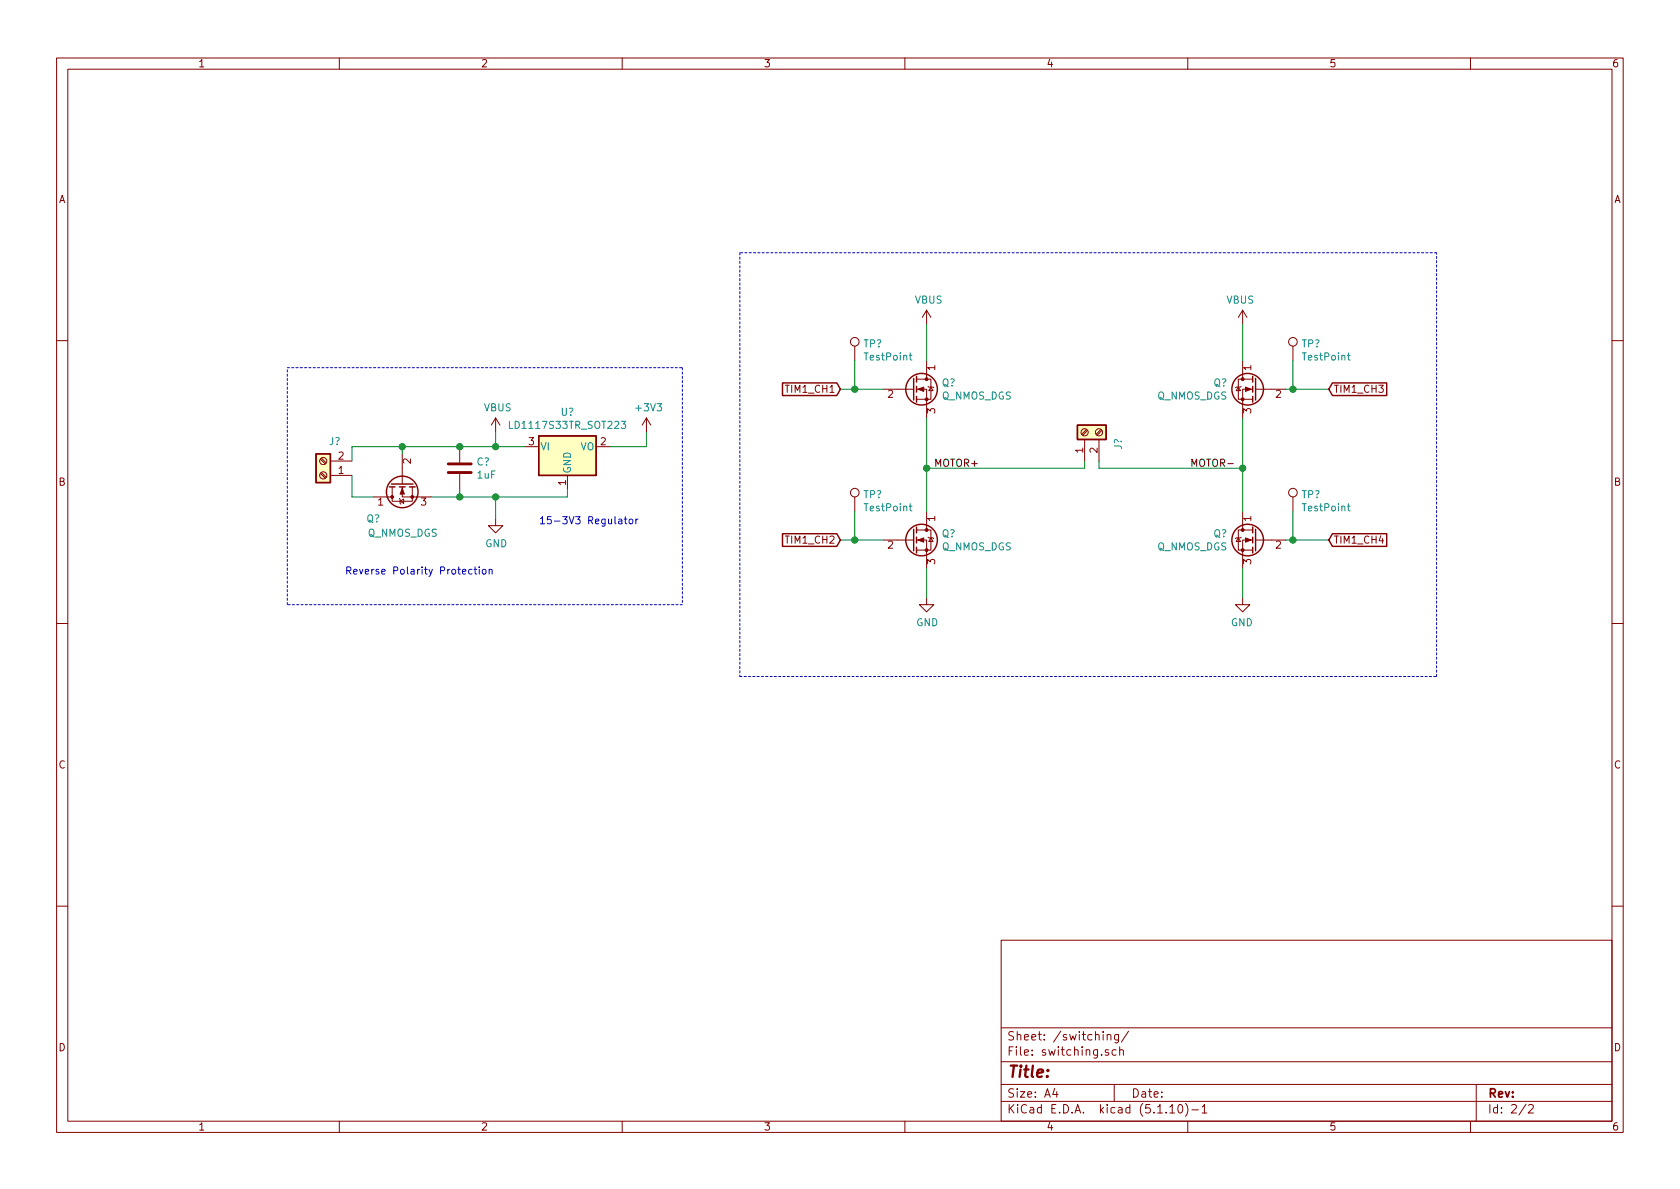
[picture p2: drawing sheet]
<svg xmlns="http://www.w3.org/2000/svg" width="297mm" height="210mm" viewBox="0 0 297 210" stroke-linecap="round" stroke-linejoin="round" font-family="sans-serif">
<g fill="none" stroke="#840000" stroke-width=".18">
<path d="M10 10.3h277v189.9h-277zM12 12.2h273v186.1h-273zM60 10.3v1.9M110 10.3v1.9M160 10.3v1.9M210 10.3v1.9M260 10.3v1.9M163.8 54.9l-.7 1.2M163.8 54.9v2.5M163.8 54.9l.8 1.2M219.7 54.9v2.5M219.7 54.9l.8 1.2"/>
<path d="M219.7 54.9l-.8 1.2M10 60.2h2M81.3 79v2.8M87.6 73.9l-.7 1.3M87.6 73.9v2.5M87.6 73.9l.8 1.3M92.7 79h2.5M105.4 79h2.5M114.3 73.9l-.8 1.3M114.3 73.9v2.5M114.3 73.9l.8 1.3M151.1 61.2v2.5"/>
<path d="M156.2 68.8h5.3M162.1 68.8h1.7v5.1M162.1 67.1h2.5v3.5h-2.5M163.8 63.7v3.4M164.1 68.3l.1 .1h.8l.1 .2M164.6 68.4l.4 .7h-.8zM191.8 77.7v3.8M192.1 75.9l-.8 .9M192.3 76.1l-.9 .9M194.3 77.7v3.8M194.6 75.9l-.8 .9M194.8 76.1l-.8 .9"/>
<path d="M218.9 68.4l.4 .7h-.7zM219.5 68.3l-.2 .1h-.7l-.2 .2M219.7 63.7v3.4M221.5 68.8h-1.8v5.1M221.5 67.1h-2.6v3.5h2.6M222 68.8h5.3M228.6 61.2v2.5M285 60.2h2M56.6 81.2l.9 .8M56.6 83.7l.9 .9M56.8 81l.9 .9M56.8 83.6l.9 .8"/>
<path d="M58.4 84.1h3.8M58.4 81.5h3.8M66 87.9h3.3M69.3 86.1v2.5h3.6v-2.5M70.6 88.1l.1 .2v.7l.2 .1M70.7 88.6l.7-.3v.7zM71.1 86.1v1.8h5.1M71.1 80.3v5.3M81.3 83.8v2.8M87.6 91.7v1.3h1.3l-1.3 1.2-1.2-1.2h1.2M100.3 84.1v2.5M151.1 87.9v2.5"/>
<path d="M156.2 95.5h5.3M162.1 95.5h1.7v5.1M162.1 93.7h2.5v3.6h-2.5M163.8 90.4v3.3M164.1 95l.1 .1h.8l.1 .1M164.6 95.1l.4 .7h-.8zM218.9 95.1l.4 .7h-.7zM219.5 95l-.2 .1h-.7l-.2 .1M219.7 90.4v3.3M221.5 95.5h-1.8v5.1M221.5 93.7h-2.6v3.6h2.6M222 95.5h5.3"/>
<path d="M228.6 87.9v2.5M10 110.3h2M163.8 105.7v1.2h1.3l-1.3 1.3-1.2-1.3h1.2M219.7 105.7v1.2h-1.3l1.3 1.3 1.3-1.3h-1.3M285 110.3h2M10 160.2h2M177 166.3h108v32h-108zM285 160.2h2M60 198.3v1.9M110 198.3v1.9M160 198.3v1.9M177 194.8h108"/>
<path d="M177 191.8h108M177 187.8h108M177 181.8h108M186.5 192.5l-.4 1h1M186.8 193v1M195.8 183.1v-.1a.37 .37 0 0 1 .6 .1v.8M195.8 182.9v1M196 185.7a.37 .37 0 0 0-.6 .1l.1 .2 .5 .2 .1 .1-.3 .3-.4-.1M197 191.8v3M197.3 185.7l-.4-.1-.3 .3 .1 .6 .2 .1 .4-.1M197.8 182.9v1.2l-.3 .3-.4-.1M197.8 183l-.5-.1-.2 .3 .1 .6h.6"/>
<path d="M198 185.7a.37 .37 0 0 1 .6 .1v.8M198 185.1v1.5M199.5 182.3l-1.2 2M206.8 195.8l.5-.5v1.5M206.8 196.8h.9M208.5 195.4l.1-.1a.8 .8 0 0 1 .5 .8 .8 .8 0 0 1-.5 .7 1 1 0 0 1-.1-1.4zM209.6 195.1a1.71 1.71 0 0 1 0 2.3M210 198.3v1.9M210.7 196.3h1.2M212.5 195.8l.5-.5v1.5M212.5 196.8h.9M260 198.3v1.9"/>
<path d="M261 191.8v6.5M269.8 195.2l-1.2 2M270.3 195.5l.2-.2h.3l.3 .5-.9 1h.9"/>
<circle cx="151.1" cy="60.4" r=".76"/>
<circle cx="191.8" cy="76.4" r=".63"/>
<circle cx="194.3" cy="76.4" r=".63"/>
<circle cx="228.6" cy="60.4" r=".76"/>
<circle cx="57.1" cy="84.1" r=".63"/>
<circle cx="57.1" cy="81.5" r=".63"/>
<circle cx="151.1" cy="87.1" r=".76"/>
<circle cx="228.6" cy="87.1" r=".76"/>
</g>
<g fill="#ffffc2" stroke="#ffffc2" stroke-width=".18">
<path d="M55.9 80.3h2.5v5h-2.5z"/>
<path d="M95.2 77.1h10.2v7h-10.2z"/>
<path d="M190.5 75.2h5.1v2.5h-5.1z"/>
</g>
<g fill="none" stroke="#840000" stroke-width=".25">
<path d="M95.2 77.1h10.2v7h-10.2zM138.4 67.7h9.6l.6 1.1-.6 1.1h-9.6zM161.5 66.9v3.8M162.1 66.5v1.1M162.1 68.3v1M162.1 70.1v1M190.5 75.2h5.1v2.5h-5.1zM221.5 66.5v1.1M221.5 68.3v1M221.5 70.1v1M222 66.9v3.8M235.6 67.7h9.6v2.2h-9.6l-.7-1.1z"/>
<path d="M55.9 80.3h2.5v5h-2.5zM68.8 86.1h1M69.2 85.6h3.8M70.6 86.1h1M72.4 86.1h1M138.4 94.4h9.6l.6 1.1-.6 1.1h-9.6zM161.5 93.6v3.8M162.1 93.2v1M162.1 95v1M162.1 96.8v1M221.5 93.2v1M221.5 95v1"/>
<path d="M221.5 96.8v1M222 93.6v3.8M235.6 94.4h9.6v2.2h-9.6l-.7-1.1z"/>
<circle cx="162.9" cy="68.8" r="2.79"/>
<circle cx="220.6" cy="68.8" r="2.79"/>
<circle cx="71.1" cy="87" r="2.79"/>
<circle cx="162.9" cy="95.5" r="2.79"/>
<circle cx="220.6" cy="95.5" r="2.79"/>
</g>
<path d="M90.1 74.5v1.3h.6M109.9 74.5h.7l-.4 .5 .4 .1v.5l-.2 .2-.5-.2M160.8 62.8h.4M160.9 62.4v1.1l.3 .2M238.2 62.8h.5M238.4 62.4v1.1l.3 .2M160.8 89.5h.4M160.9 89.1v1.1l.3 .1M238.2 89.5h.5M238.4 89.1v1.1l.3 .1" fill="none" stroke="#008484" stroke-width=".18"/>
<g fill="#840000" stroke="#840000" stroke-width=".18">
<path d="M220.2 95.1l1 .4-1 .4z"/>
<path d="M220.2 68.4l1 .4-1 .4z"/>
<path d="M162.3 95.5l1-.4v.8z"/>
<path d="M71.1 86.4l.4 1h-.8z"/>
<path d="M162.3 68.8l1-.4v.8z"/>
<circle cx="219.7" cy="97.3" r=".25"/>
<circle cx="219.7" cy="93.7" r=".25"/>
<circle cx="219.7" cy="70.6" r=".25"/>
<circle cx="219.7" cy="67.1" r=".25"/>
<circle cx="163.8" cy="97.3" r=".25"/>
<circle cx="163.8" cy="93.7" r=".25"/>
<circle cx="72.9" cy="87.9" r=".25"/>
<circle cx="69.3" cy="87.9" r=".25"/>
<circle cx="163.8" cy="70.6" r=".25"/>
<circle cx="163.8" cy="67.1" r=".25"/>
</g>
<path d="M79.2 83.6h4.1M79.2 82h4.1" fill="none" stroke="#840000" stroke-width=".51"/>
<path d="M130.8 44.7v74.9M254 44.7h-123.2M50.8 65h69.8M120.6 65v41.9M50.8 106.9v-41.9M120.6 106.9h-69.8M130.8 119.6h123.2M254 119.6v-74.9" fill="none" stroke="#0000c2" stroke-width=".18" stroke-dasharray=".4 .4"/>
<g fill="none" stroke="#008400" stroke-width=".18">
<path d="M163.8 57.4v6.3M219.7 57.4v6.3M71.1 79v1.3M87.6 76.4v2.6M92.7 79h-30.5v2.5M114.3 76.4v2.6h-6.4M148.6 68.8h7.6M151.1 63.7v5.1M163.8 73.9v16.5M219.7 73.9v16.5M227.3 68.8h7.6M228.6 63.7v5.1"/>
<path d="M62.2 84.1v3.8h3.8M81.3 86.6v1.3M87.6 87.9v3.8M100.3 86.6v1.3h-24.1M148.6 95.5h7.6M151.1 90.4v5.1M191.8 81.5v1.3h-28M194.3 81.5v1.3h25.4M227.3 95.5h7.6M228.6 90.4v5.1M163.8 100.6v5.1M219.7 100.6v5.1"/>
</g>
<path d="M210.7 82.5v-1.3l.5 .9 .4-.9v1.3" fill="none" stroke="#000" stroke-width=".18"/>
<g fill="none" stroke="#0000c2" stroke-width=".18">
<path d="M109.4 91.8h.5l.1 .8M110 92.1h-.5l-.2 .2 .1 .3h.6M110.4 91.8h.4M110.6 91.4v1.1l.2 .1M111.3 91.8h.3l.2 .1 .1 .5-.1 .2h-.3l-.2-.1zM112.4 91.8v.8M112.8 91.8l-.4 .2M83.5 100.7h-.4l-.2 .2 .1 .6h.5M83.8 100.7h.5M84 100.2v1.1l.3 .2M84.7 100.2v.2M84.7 100.7v.8"/>
<path d="M85.4 100.7h.3l.2 .1-.1 .7h-.3l-.2-.2zM86.5 100.8l.2-.1h.3v.8M86.5 100.7v.8"/>
</g>
<g fill="#008400" stroke="#008400" stroke-width=".25">
<circle cx="163.8" cy="82.8" r=".51"/>
<circle cx="81.3" cy="87.9" r=".51"/>
<circle cx="87.6" cy="87.9" r=".51"/>
<circle cx="219.7" cy="82.8" r=".51"/>
<circle cx="71.1" cy="79" r=".51"/>
<circle cx="81.3" cy="79" r=".51"/>
<circle cx="228.6" cy="95.5" r=".51"/>
<circle cx="228.6" cy="68.8" r=".51"/>
<circle cx="87.6" cy="79" r=".51"/>
<circle cx="151.1" cy="68.8" r=".51"/>
<circle cx="151.1" cy="95.5" r=".51"/>
</g>
<text font-size="2.8" fill="#840000" x="178" y="190.5">Title:</text>
<g font-size="2.1" fill="#840000">
<text x="178" y="184">Sheet: /switching/</text>
<text x="178" y="186.7">File: switching.sch</text>
<text x="178" y="196.9">KiCad E.D.A. kicad (5.1.10)-1</text>
<text x="178" y="194.1">Size: A4</text>
<text x="200" y="194.1">Date:</text>
<text x="263" y="194.1">Rev:</text>
<text x="263" y="196.9">Id: 2/2</text>
</g>
<g font-size="1.8" fill="#840000">
<text x="35" y="11.9">1</text>
<text x="85" y="11.9">2</text>
<text x="135" y="11.9">3</text>
<text x="185" y="11.9">4</text>
<text x="235" y="11.9">5</text>
<text x="285" y="11.9">6</text>
<text x="10.4" y="35.9">A</text>
<text x="285.4" y="35.9">A</text>
<text x="165.4" y="65.5" transform="rotate(-90 165.4 65.5)">1</text>
<text x="221.2" y="65.5" transform="rotate(-90 221.2 65.5)">1</text>
<text x="139.2" y="69.5">TIM1_CH1</text>
<text x="157" y="70.4">2</text>
<text x="225.6" y="70.4">2</text>
<text x="235.7" y="69.5">TIM1_CH3</text>
<text x="165.4" y="73.1" transform="rotate(-90 165.4 73.1)">3</text>
<text x="221.2" y="73.1" transform="rotate(-90 221.2 73.1)">3</text>
<text x="59.8" y="83.8">1</text>
<text x="59.8" y="81.3">2</text>
<text x="72.6" y="82" transform="rotate(-90 72.6 82)">2</text>
<text x="93.5" y="78.7">3</text>
<text x="106.2" y="78.7">2</text>
<text x="191.5" y="80.1" transform="rotate(-90 191.5 80.1)">1</text>
<text x="194.1" y="80.1" transform="rotate(-90 194.1 80.1)">2</text>
<text x="10.4" y="85.9">B</text>
<text x="66.8" y="89.4">1</text>
<text x="74.4" y="89.4">3</text>
<text x="100.1" y="85.8" transform="rotate(-90 100.1 85.8)">1</text>
<text x="285.4" y="85.9">B</text>
<text x="165.4" y="92.2" transform="rotate(-90 165.4 92.2)">1</text>
<text x="221.2" y="92.2" transform="rotate(-90 221.2 92.2)">1</text>
<text x="139.2" y="96.1">TIM1_CH2</text>
<text x="157" y="97">2</text>
<text x="165.4" y="99.8" transform="rotate(-90 165.4 99.8)">3</text>
<text x="221.2" y="99.8" transform="rotate(-90 221.2 99.8)">3</text>
<text x="225.6" y="97">2</text>
<text x="235.7" y="96.1">TIM1_CH4</text>
<text x="10.4" y="135.9">C</text>
<text x="285.4" y="135.9">C</text>
<text x="10.4" y="185.9">D</text>
<text x="285.4" y="185.9">D</text>
<text x="35" y="199.9">1</text>
<text x="85" y="199.9">2</text>
<text x="135" y="199.9">3</text>
<text x="185" y="199.9">4</text>
<text x="235" y="199.9">5</text>
<text x="285" y="199.9">6</text>
</g>
<g font-size="1.8" fill="#008484">
<text x="161.8" y="53.7">VBUS</text>
<text x="216.9" y="53.7">VBUS</text>
<text x="152.7" y="61.4">TP?</text>
<text x="153" y="63.7">TestPoint</text>
<text x="230.1" y="61.4">TP?</text>
<text x="230.5" y="63.7">TestPoint</text>
<text x="166.5" y="70.7">Q_NMOS_DGS</text>
<text x="166.5" y="68.3">Q?</text>
<text x="204.6" y="70.7">Q_NMOS_DGS</text>
<text x="214.6" y="68.3">Q?</text>
<text x="85.6" y="72.7">VBUS</text>
<text x="90.7" y="75.8">LD1117S33TR_SOT223</text>
<text x="99.2" y="73.5">U?</text>
<text x="112.6" y="72.7">+3V3</text>
<text x="58.2" y="78.7">J?</text>
<text x="84.3" y="82.3">C?</text>
<text x="95.5" y="79.6">VI</text>
<text x="101" y="83.8" transform="rotate(-90 101 83.8)">GND</text>
<text x="102.6" y="79.6">VO</text>
<text x="198.4" y="79.5" transform="rotate(-90 198.4 79.5)">J?</text>
<text x="84.4" y="84.6">1uF</text>
<text x="152.7" y="88.1">TP?</text>
<text x="230.1" y="88.1">TP?</text>
<text x="64.8" y="92.4">Q?</text>
<text x="65" y="94.9">Q_NMOS_DGS</text>
<text x="153" y="90.4">TestPoint</text>
<text x="166.5" y="95">Q?</text>
<text x="214.6" y="95">Q?</text>
<text x="230.5" y="90.4">TestPoint</text>
<text x="85.8" y="96.8">GND</text>
<text x="166.5" y="97.3">Q_NMOS_DGS</text>
<text x="204.6" y="97.3">Q_NMOS_DGS</text>
<text x="162" y="110.7">GND</text>
<text x="217.6" y="110.7">GND</text>
</g>
<g font-size="1.8">
<text x="165.1" y="82.5">MOTOR+</text>
<text x="211.3" y="82.5">MOTOR-</text>
</g>
<g font-size="1.8" fill="#0000c2">
<text x="95.2" y="92.7">15-3V3 Regulator</text>
<text x="61" y="101.6">Reverse Polarity Protection</text>
</g>
</svg>
